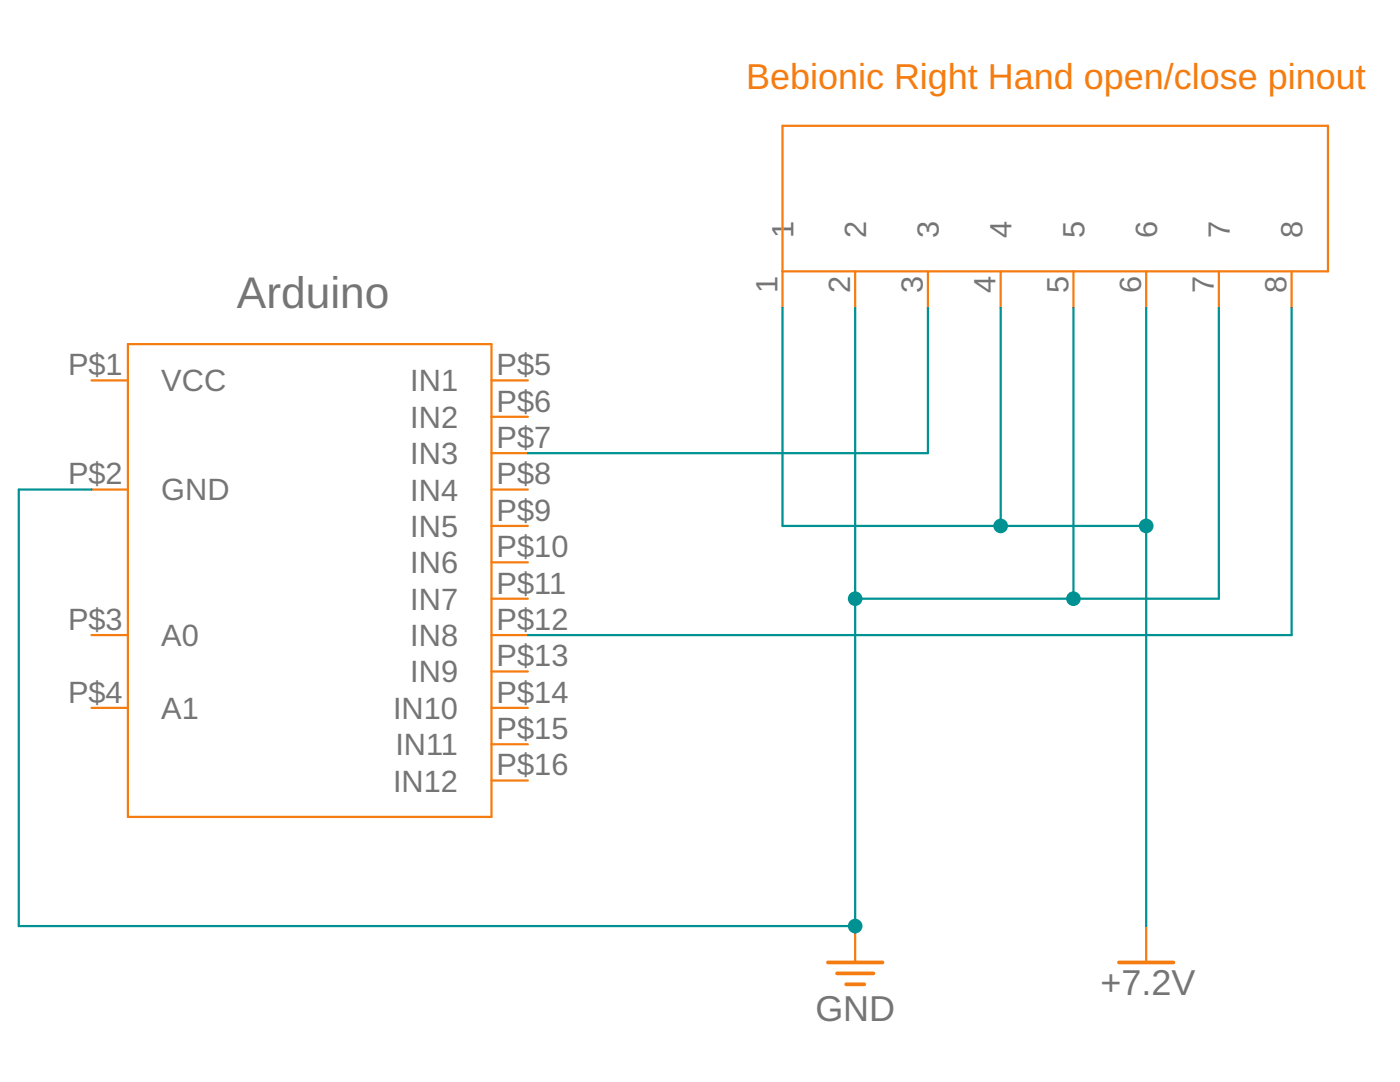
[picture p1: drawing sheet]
<svg xmlns="http://www.w3.org/2000/svg" width="279mm" height="216mm" viewBox="0 0 279 216" stroke-linecap="round" stroke-linejoin="round" font-family="sans-serif">
<g fill="none" stroke="#f57c10" stroke-width=".44">
<path d="M156.2 54.1h108.8v-29h-108.8v36.3M170.7 54.1v7.3M185.2 54.1v7.3M199.7 54.1v7.3M214.2 54.1v7.3M228.7 54.1v7.3M243.2 54.1v7.3M257.8 54.1v7.3M18.3 75.9h7.2M25.5 68.7h72.6v94.3h-72.6zM98.1 75.9h7.2M18.3 97.7h7.2"/>
<path d="M98.1 83.2h7.2M98.1 90.4h7.2M98.1 97.7h7.2M98.1 104.9h7.2M98.1 112.2h7.2M98.1 119.5h7.2M18.3 126.7h7.2M98.1 126.7h7.2M98.1 134h7.2M18.3 141.2h7.2M98.1 141.2h7.2M98.1 148.5h7.2"/>
<path d="M98.1 155.7h7.2M170.7 184.8v7.2M228.7 184.8v7.2"/>
</g>
<path d="M165.2 192h10.9M167 194.2h7.3M168.9 196.4h3.6M223.3 192h10.9" fill="none" stroke="#f57c10" stroke-width=".74"/>
<path d="M185.2 61.4v29h-79.9M228.7 61.4v123.4M257.8 61.4v65.3h-152.5M199.7 104.9h29" fill="none" stroke="#009292" stroke-width=".44"/>
<circle cx="228.7" cy="104.9" r="1.46" fill="#009292"/>
<path d="M227.3 104.9a1.46 1.46 0 0 1 2.9 0 1.46 1.46 0 0 1-2.9 0zM227.3 104.9a1.46 1.46 0 0 0 2.9 0 1.46 1.46 0 0 0-2.9 0z" fill="#009292"/>
<path d="M199.7 61.4v43.5h-43.5" fill="none" stroke="#009292" stroke-width=".44"/>
<circle cx="199.7" cy="104.9" r="1.46" fill="#009292"/>
<path d="M198.2 104.9a1.5 1.5 0 0 1 3 0 1.5 1.5 0 0 1-3 0zM198.2 104.9a1.5 1.5 0 0 0 3 0 1.5 1.5 0 0 0-3 0z" fill="#009292"/>
<path d="M156.2 61.4v43.5M18.3 97.7h-14.6v87.1h167v-65.3" fill="none" stroke="#009292" stroke-width=".44"/>
<circle cx="170.7" cy="184.8" r="1.46" fill="#009292"/>
<path d="M169.2 184.8a1.46 1.46 0 0 1 2.9 0 1.46 1.46 0 0 1-2.9 0zM169.2 184.8a1.46 1.46 0 0 0 2.9 0 1.46 1.46 0 0 0-2.9 0z" fill="#009292"/>
<path d="M170.7 61.4v58.1h43.5" fill="none" stroke="#009292" stroke-width=".44"/>
<circle cx="170.7" cy="119.5" r="1.46" fill="#009292"/>
<path d="M169.2 119.5a1.46 1.46 0 0 1 2.9 0 1.46 1.46 0 0 1-2.9 0zM169.2 119.5a1.46 1.46 0 0 0 2.9 0 1.46 1.46 0 0 0-2.9 0z" fill="#009292"/>
<path d="M214.2 61.4v58.1h29" fill="none" stroke="#009292" stroke-width=".44"/>
<circle cx="214.2" cy="119.5" r="1.46" fill="#009292"/>
<path d="M212.8 119.5a1.46 1.46 0 0 1 2.9 0 1.46 1.46 0 0 1-2.9 0zM212.8 119.5a1.46 1.46 0 0 0 2.9 0 1.46 1.46 0 0 0-2.9 0z" fill="#009292"/>
<path d="M243.2 61.4v58.1" fill="none" stroke="#009292" stroke-width=".44"/>
<text font-size="8.8" fill="#757575" x="47.3" y="61.4">Arduino</text>
<text font-size="7.2" fill="#f57c10" x="148.9" y="17.8">Bebionic Right Hand open/close pinout</text>
<g font-size="7.2" fill="#757575">
<text x="162.7" y="203.7">GND</text>
<text x="219.6" y="198.6">+7.2V</text>
</g>
<g font-size="6.1" fill="#757575">
<text x="158.3" y="47.5" transform="rotate(-90 158.3 47.5)">1</text>
<text x="172.9" y="47.5" transform="rotate(-90 172.9 47.5)">2</text>
<text x="187.4" y="47.5" transform="rotate(-90 187.4 47.5)">3</text>
<text x="201.9" y="47.5" transform="rotate(-90 201.9 47.5)">4</text>
<text x="216.4" y="47.5" transform="rotate(-90 216.4 47.5)">5</text>
<text x="230.9" y="47.5" transform="rotate(-90 230.9 47.5)">6</text>
<text x="245.4" y="47.5" transform="rotate(-90 245.4 47.5)">7</text>
<text x="260" y="47.5" transform="rotate(-90 260 47.5)">8</text>
<text x="155.1" y="58.6" transform="rotate(-90 155.1 58.6)">1</text>
<text x="169.7" y="58.6" transform="rotate(-90 169.7 58.6)">2</text>
<text x="184.2" y="58.6" transform="rotate(-90 184.2 58.6)">3</text>
<text x="198.7" y="58.6" transform="rotate(-90 198.7 58.6)">4</text>
<text x="213.2" y="58.6" transform="rotate(-90 213.2 58.6)">5</text>
<text x="227.7" y="58.6" transform="rotate(-90 227.7 58.6)">6</text>
<text x="242.2" y="58.6" transform="rotate(-90 242.2 58.6)">7</text>
<text x="256.8" y="58.6" transform="rotate(-90 256.8 58.6)">8</text>
<text x="13.6" y="74.9">P$1</text>
<text x="99.1" y="74.9">P$5</text>
<text x="32.2" y="78.1">VCC</text>
<text x="81.9" y="78.1">IN1</text>
<text x="99.1" y="82.2">P$6</text>
<text x="81.9" y="85.4">IN2</text>
<text x="99.1" y="89.4">P$7</text>
<text x="81.9" y="92.6">IN3</text>
<text x="13.6" y="96.7">P$2</text>
<text x="32.2" y="99.9">GND</text>
<text x="81.9" y="99.9">IN4</text>
<text x="99.1" y="96.7">P$8</text>
<text x="81.9" y="107.1">IN5</text>
<text x="99.1" y="103.9">P$9</text>
<text x="99.1" y="111.2">P$10</text>
<text x="81.9" y="114.4">IN6</text>
<text x="99.1" y="118.4">P$11</text>
<text x="13.6" y="125.7">P$3</text>
<text x="81.9" y="121.6">IN7</text>
<text x="99.1" y="125.7">P$12</text>
<text x="32.2" y="128.9">A0</text>
<text x="81.9" y="128.9">IN8</text>
<text x="81.9" y="136.2">IN9</text>
<text x="99.1" y="133">P$13</text>
<text x="13.6" y="140.2">P$4</text>
<text x="32.2" y="143.4">A1</text>
<text x="78.4" y="143.4">IN10</text>
<text x="99.1" y="140.2">P$14</text>
<text x="99.1" y="147.5">P$15</text>
<text x="78.9" y="150.7">IN11</text>
<text x="99.1" y="154.7">P$16</text>
<text x="78.4" y="157.9">IN12</text>
</g>
</svg>
